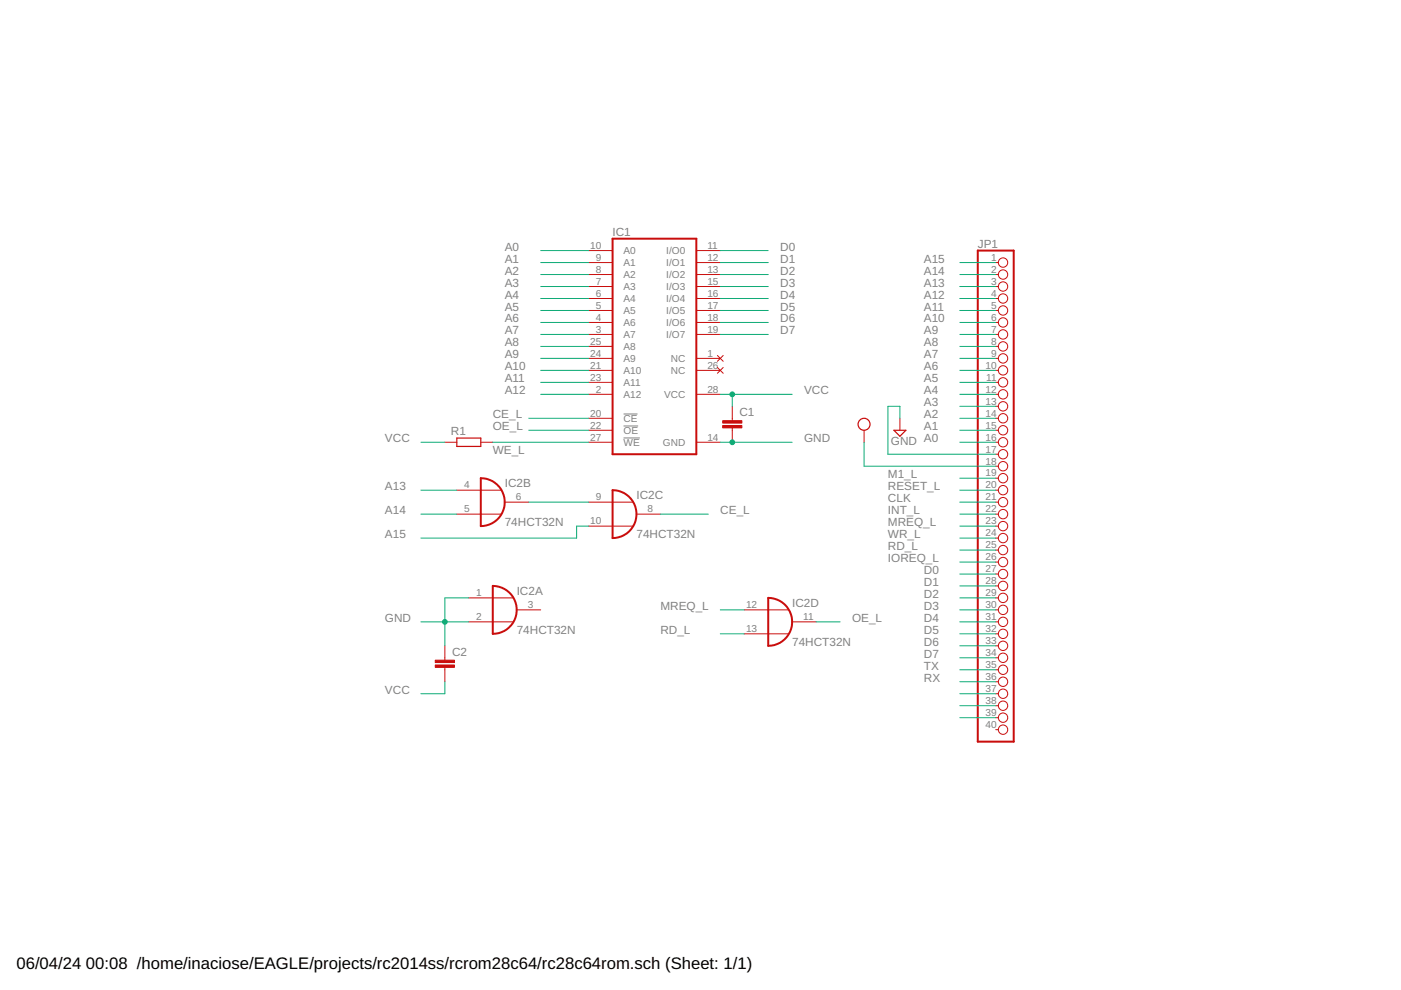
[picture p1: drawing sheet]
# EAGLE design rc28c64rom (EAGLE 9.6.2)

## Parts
C1  C-EU025-025X050  [C025-025X050]
C2  C-EU025-025X050  [C025-025X050]
IC1  28C64C  [DIL28-6]
IC2  74HCT32N  [DIL14]
JP1  PINHD-1X40  [1X40]
R1  R-EU_0204/7  [0204/7]

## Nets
A0: IC1.10(A0) JP1.16
A1: IC1.9(A1) JP1.15
A2: IC1.8(A2) JP1.14
A3: IC1.7(A3) JP1.13
A4: IC1.6(A4) JP1.12
A5: IC1.5(A5) JP1.11
A6: IC1.4(A6) JP1.10
A7: IC1.3(A7) JP1.9
A8: IC1.25(A8) JP1.8
A9: IC1.24(A9) JP1.7
A10: IC1.21(A10) JP1.6
A11: IC1.23(A11) JP1.5
A12: IC1.2(A12) JP1.4
A13: IC2.4(B:I0) JP1.3
A14: IC2.5(B:I1) JP1.2
A15: IC2.10(C:I1) JP1.1
CE_L: IC1.20(!CE) IC2.8(C:O)
CLK: JP1.21
D0: IC1.11(I/O0) JP1.27
D1: IC1.12(I/O1) JP1.28
D2: IC1.13(I/O2) JP1.29
D3: IC1.15(I/O3) JP1.30
D4: IC1.16(I/O4) JP1.31
D5: IC1.17(I/O5) JP1.32
D6: IC1.18(I/O6) JP1.33
D7: IC1.19(I/O7) JP1.34
GND: C1.2 C2.1 IC1.14(GND) IC2.1(A:I0) IC2.2(A:I1) JP1.17
INT_L: JP1.22
IOREQ_L: JP1.26
M1_L: JP1.19
MREQ_L: IC2.12(D:I0) JP1.23
N$1: JP1.37
N$2: JP1.38
N$3: JP1.39
N$4: IC2.6(B:O) IC2.9(C:I0)
OE_L: IC1.22(!OE) IC2.11(D:O)
RD_L: IC2.13(D:I1) JP1.25
RESET_L: JP1.20
RX: JP1.36
TX: JP1.35
VCC: C1.1 C2.2 IC1.28(VCC) JP1.18 R1.1
WE_L: IC1.27(!WE) R1.2
WR_L: JP1.24
Unconnected: IC1.1(NC) IC1.26(NC) IC2.3(A:O) JP1.40

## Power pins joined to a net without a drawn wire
GND: IC2.7(P:GND)
VCC: IC2.14(P:VCC)
